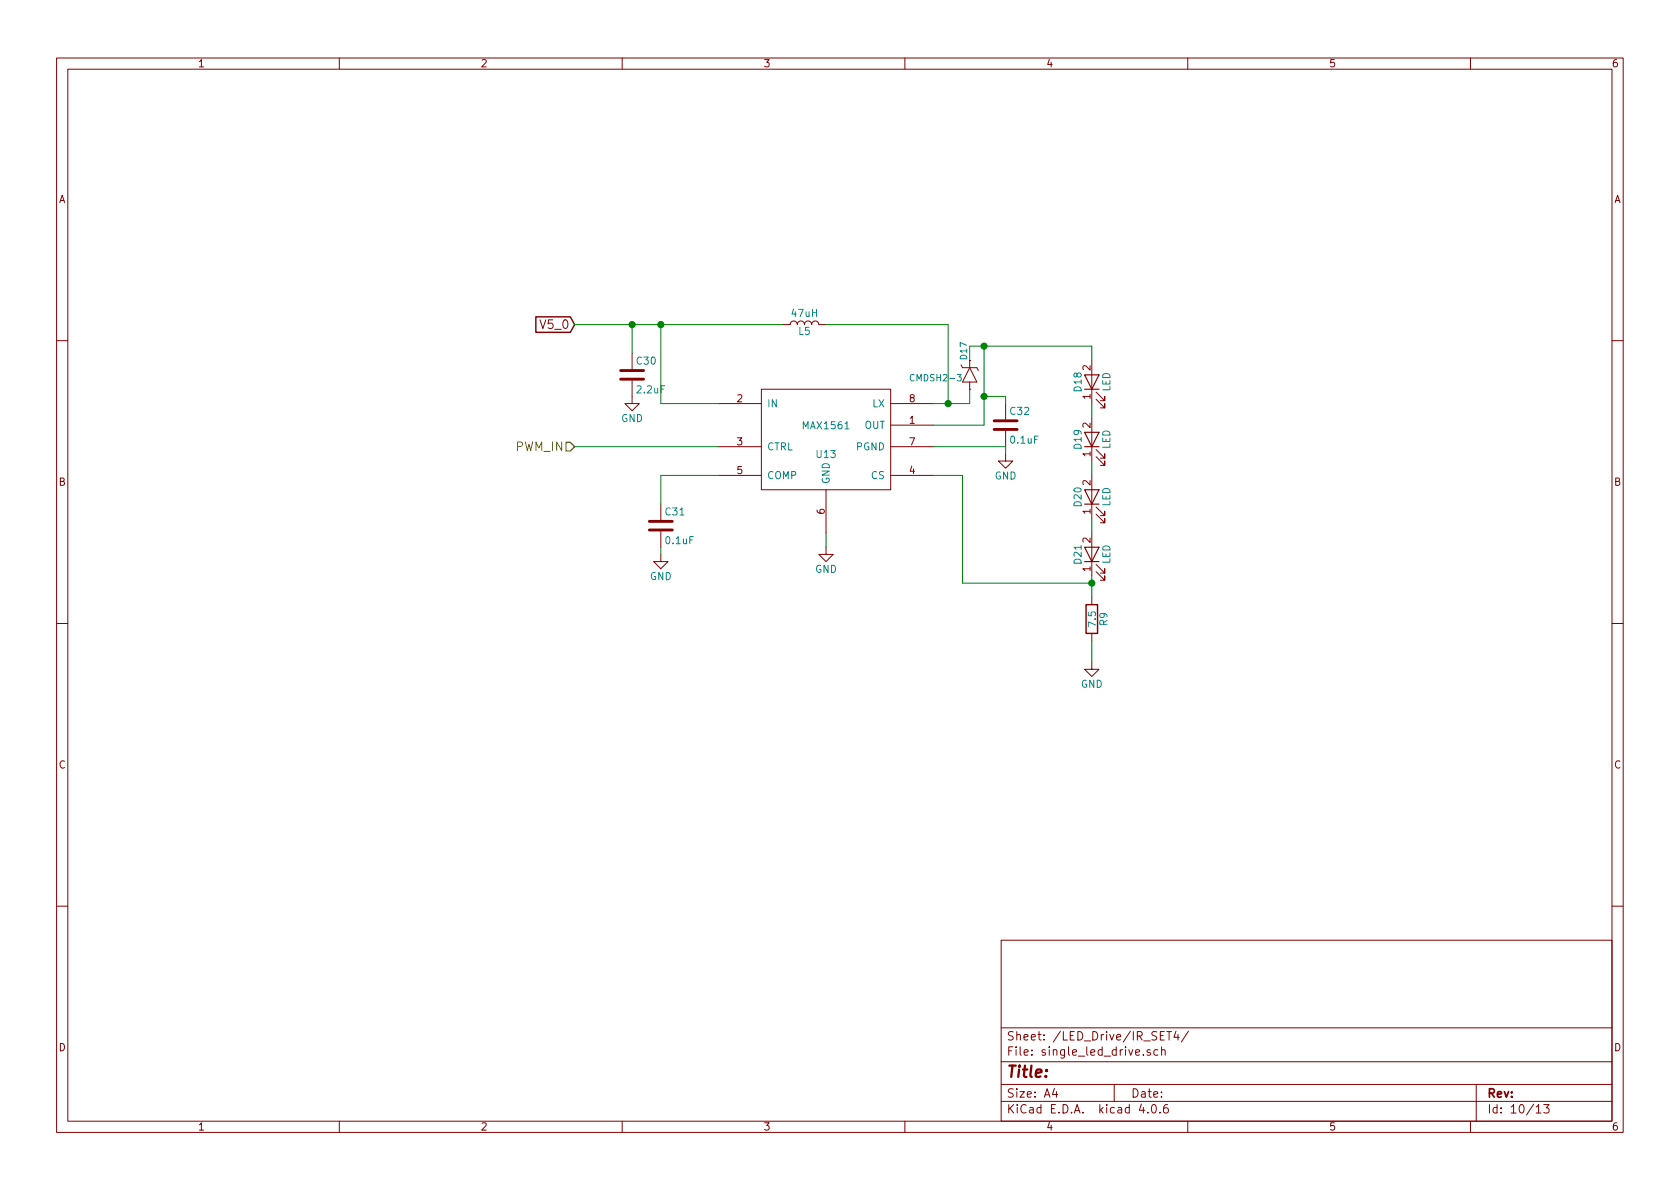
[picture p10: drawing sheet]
<svg xmlns="http://www.w3.org/2000/svg" width="297mm" height="210mm" viewBox="0 0 297 210" stroke-linecap="round" stroke-linejoin="round" font-family="sans-serif">
<g fill="none" stroke="#840000" stroke-width=".18">
<path d="M10 10.3h277v189.9h-277zM12 12.2h273v186.1h-273zM60 10.3v1.9M110 10.3v1.9M160 10.3v1.9M210 10.3v1.9M260 10.3v1.9M138.4 57.4h1.3a.63 .63 0 0 1 .6-.6 .63 .63 0 0 1 .7 .6 .63 .63 0 0 1 .6-.6 .63 .63 0 0 1 .6 .6 .63 .63 0 0 1 .7-.6 .63 .63 0 0 1 .6 .6 .63 .63 0 0 1 .6-.6 .63 .63 0 0 1 .7 .6h1.2M10 60.2h2M111.8 67.3v4.1h1.2l-1.2 1.2-1.3-1.2h1.3M111.8 62.5v2.8M127 71.4h7.6"/>
<path d="M127 79h7.6M134.6 68.8h22.9v17.8h-22.9zM157.5 75.2h7.6M157.5 71.4h7.6M157.5 79h7.6M169.9 64.5l.3 .5h2.5l.3 .5M171.4 68.8h.1M171.4 63.7v1.3M171.4 67.6v1.2M171.4 65l1.3 2.6h-2.5zM177.8 71.4v2.8M177.8 76.2v2.8"/>
<path d="M193 63.7v7.7M193 73.9v7.6M193.8 70.6l1.5 1.5v-.7v.7h-.7M193.8 69.3l1.5 1.6v-.8v.8h-.7M193.8 79.5l1.5 1.5v-.7v.7h-.7M285 60.2h2M116.8 98v1.3h1.3l-1.3 1.3-1.2-1.3h1.2M116.8 89.1v2.8M116.8 94v2.8M127 84.1h7.6M146 96.8v1.2h1.3l-1.3 1.3-1.2-1.3h1.2M146 86.6v7.6"/>
<path d="M157.5 84.1h7.6M177.8 80.3v1.2h1.3l-1.3 1.3-1.3-1.3h1.3M193 84.1v7.6M193 94.2v7.6M193.8 80.8l1.5 1.5v-.8v.8h-.7M193.8 90.9l1.5 1.6v-.8v.8h-.7M193.8 89.7l1.5 1.5v-.8v.8h-.7M193.8 99.8l1.5 1.5v-.7v.7h-.7M10 110.3h2M193 117.1v1.3h1.3l-1.3 1.2-1.2-1.2h1.2M193 105.7v1.2M193 112v1.3"/>
<path d="M193.8 101.1l1.5 1.5v-.8v.8h-.7M285 110.3h2M10 160.2h2M177 166.3h108v32h-108zM285 160.2h2M60 198.3v1.9M110 198.3v1.9M160 198.3v1.9M177 194.8h108M177 191.8h108M177 187.8h108M177 181.8h108"/>
<path d="M186.4 192.5l-.3 1h.9M186.8 193v1M197 191.8v3M201.8 195.2l-.4 1.1h1M202.2 186.5v.1M202.9 196.7v.1M203.4 185.7a.37 .37 0 0 0-.6 .1l.1 .2 .5 .2 .1 .1-.3 .3-.4-.1M203.8 195.4l.1-.1a.81 .81 0 0 1 .6 .6 .81 .81 0 0 1-.3 .8l-.1 .1a.8 .8 0 0 1-.6-.6 .8 .8 0 0 1 .3-.8zM204.7 185.7l-.4-.1-.3 .3 .1 .6 .2 .1 .4-.1M205.1 196.7v.1M205.4 185.7l.2-.1 .4 .1v.9M205.4 185.1v1.5"/>
<path d="M205.9 182.4h-.7v1.5h.7M206.3 182.4h.8M206.4 195.3a.59 .59 0 0 0-.7 .7l.1 .7 .2 .1 .5-.1 .1-.5-.2-.2-.4-.1-.3 .3M206.7 182.4v1.5M207.9 182.3l-.3 1.1h.9M208.3 182.9v1M210 198.3v1.9M210.1 182.3l-1.2 2M260 198.3v1.9M261 191.8v6.5M271.6 195.8l.4-.5v1.5M271.6 196.8h.9"/>
<path d="M272.9 195.3h1l-.5 .6 .4 .1v.7l-.2 .1-.7-.1"/>
</g>
<path d="M94.7 56h6.1l.8 1.4-.8 1.4h-6.1zM192 106.9h2.1v5.1h-2.1z" fill="none" stroke="#840000" stroke-width=".25"/>
<path d="M109.7 67.1h4.1M109.7 65.5h4.1M175.8 75.9h4M175.8 74.4h4M114.8 93.7h4.1M114.8 92.2h4.1" fill="none" stroke="#840000" stroke-width=".51"/>
<g fill="none" stroke="#008400" stroke-width=".18">
<path d="M101.6 57.4h36.8M111.8 57.4v5.1M116.8 57.4v14h10.2M146 57.4h21.6v14M101.6 79h25.4M165.1 79h12.7v1.3M171.4 68.8v2.6h-6.3M171.4 61.2h21.6v2.5M174 70.1h3.8v1.3M174 61.2v14h-8.9M193 71.4v2.5M116.8 96.8v1.2"/>
<path d="M127 84.1h-10.2v5M146 94.2v2.6M165.1 84.1h5.1v19h22.8M193 81.5v2.6M193 91.7v2.5M193 101.8v3.9M193 113.3v3.8"/>
</g>
<g fill="#008400" stroke="#008400" stroke-width=".25">
<circle cx="111.8" cy="57.4" r=".51"/>
<circle cx="174" cy="70.1" r=".51"/>
<circle cx="167.6" cy="71.4" r=".51"/>
<circle cx="116.8" cy="57.4" r=".51"/>
<circle cx="174" cy="61.2" r=".51"/>
<circle cx="193" cy="103.1" r=".51"/>
</g>
<path d="M191.8 66.3h2.5l-1.3 2.5zM191.8 76.4h2.5l-1.3 2.6zM191.8 68.8h2.5M191.8 79h2.5M191.8 86.6h2.5l-1.3 2.5zM191.8 96.8h2.5l-1.3 2.5zM191.8 89.1h2.5M191.8 99.3h2.5" fill="none" stroke="#840000" stroke-width=".2"/>
<path d="M100.1 78.2h.7l.8 .8-.8 .8h-.7z" fill="none" stroke="#848400" stroke-width=".25"/>
<text font-size="2.8" fill="#840000" x="178" y="190.5">Title:</text>
<g font-size="2.1" fill="#840000">
<text x="95.7" y="58.2">V5_0</text>
<text x="178" y="184">Sheet: /LED_Drive/IR_SET4/</text>
<text x="178" y="186.7">File: single_led_drive.sch</text>
<text x="178" y="196.9">KiCad E.D.A. kicad 4.0.6</text>
<text x="178" y="194.1">Size: A4</text>
<text x="200" y="194.1">Date:</text>
<text x="263" y="194.1">Rev:</text>
<text x="263" y="196.9">Id: 10/13</text>
</g>
<text font-size="2.1" fill="#848400" x="91.2" y="79.8">PWM_IN</text>
<g font-size="1.8" fill="#840000">
<text x="35" y="11.9">1</text>
<text x="85" y="11.9">2</text>
<text x="135" y="11.9">3</text>
<text x="185" y="11.9">4</text>
<text x="235" y="11.9">5</text>
<text x="285" y="11.9">6</text>
<text x="10.4" y="35.9">A</text>
<text x="285.4" y="35.9">A</text>
<text x="192.8" y="65.5" transform="rotate(-90 192.8 65.5)">2</text>
<text x="130.3" y="71.1">2</text>
<text x="160.8" y="71.1">8</text>
<text x="192.8" y="70.6" transform="rotate(-90 192.8 70.6)">1</text>
<text x="160.8" y="74.9">1</text>
<text x="192.8" y="75.7" transform="rotate(-90 192.8 75.7)">2</text>
<text x="130.3" y="78.7">3</text>
<text x="130.3" y="83.8">5</text>
<text x="160.8" y="83.8">4</text>
<text x="160.8" y="78.7">7</text>
<text x="192.8" y="80.7" transform="rotate(-90 192.8 80.7)">1</text>
<text x="10.4" y="85.9">B</text>
<text x="192.8" y="85.8" transform="rotate(-90 192.8 85.8)">2</text>
<text x="285.4" y="85.9">B</text>
<text x="145.8" y="90.9" transform="rotate(-90 145.8 90.9)">6</text>
<text x="192.8" y="96" transform="rotate(-90 192.8 96)">2</text>
<text x="192.8" y="90.9" transform="rotate(-90 192.8 90.9)">1</text>
<text x="192.8" y="101.1" transform="rotate(-90 192.8 101.1)">1</text>
<text x="10.4" y="135.9">C</text>
<text x="285.4" y="135.9">C</text>
<text x="10.4" y="185.9">D</text>
<text x="285.4" y="185.9">D</text>
<text x="35" y="199.9">1</text>
<text x="85" y="199.9">2</text>
<text x="135" y="199.9">3</text>
<text x="185" y="199.9">4</text>
<text x="235" y="199.9">5</text>
<text x="285" y="199.9">6</text>
</g>
<g font-size="1.8" fill="#008484">
<text x="140.1" y="56">47uH</text>
<text x="141.2" y="59.2">L5</text>
<text x="112.6" y="64.5">C30</text>
<text x="112.7" y="69.5">2.2uF</text>
<text x="191.2" y="69.2" transform="rotate(-90 191.2 69.2)">D18</text>
<text x="196.3" y="69.3" transform="rotate(-90 196.3 69.3)">LED</text>
<text x="109.8" y="74.6">GND</text>
<text x="135.6" y="72">IN</text>
<text x="142.1" y="75.9">MAX1561</text>
<text x="152.7" y="75.8">OUT</text>
<text x="154.2" y="72">LX</text>
<text x="178.7" y="73.3">C32</text>
<text x="135.6" y="79.6">CTRL</text>
<text x="144.4" y="81">U13</text>
<text x="151.4" y="79.6">PGND</text>
<text x="178.8" y="78.4">0.1uF</text>
<text x="191.2" y="79.3" transform="rotate(-90 191.2 79.3)">D19</text>
<text x="196.3" y="79.4" transform="rotate(-90 196.3 79.4)">LED</text>
<text x="135.6" y="84.7">COMP</text>
<text x="146.7" y="85.6" transform="rotate(-90 146.7 85.6)">GND</text>
<text x="154" y="84.7">CS</text>
<text x="175.8" y="84.8">GND</text>
<text x="191.2" y="89.5" transform="rotate(-90 191.2 89.5)">D20</text>
<text x="196.3" y="89.6" transform="rotate(-90 196.3 89.6)">LED</text>
<text x="117.7" y="91.1">C31</text>
<text x="117.8" y="96.2">0.1uF</text>
<text x="144.1" y="101.3">GND</text>
<text x="191.2" y="99.7" transform="rotate(-90 191.2 99.7)">D21</text>
<text x="196.3" y="99.8" transform="rotate(-90 196.3 99.8)">LED</text>
<text x="114.9" y="102.6">GND</text>
<text x="193.8" y="110.7" transform="rotate(-90 193.8 110.7)">7.5</text>
<text x="195.8" y="110.6" transform="rotate(-90 195.8 110.6)">R9</text>
<text x="191.1" y="121.6">GND</text>
</g>
<g font-size="1.6" fill="#008484">
<text x="171" y="63.5" transform="rotate(-90 171 63.5)">D17</text>
<text x="161.4" y="67.4">CMDSH2-3</text>
</g>
</svg>
